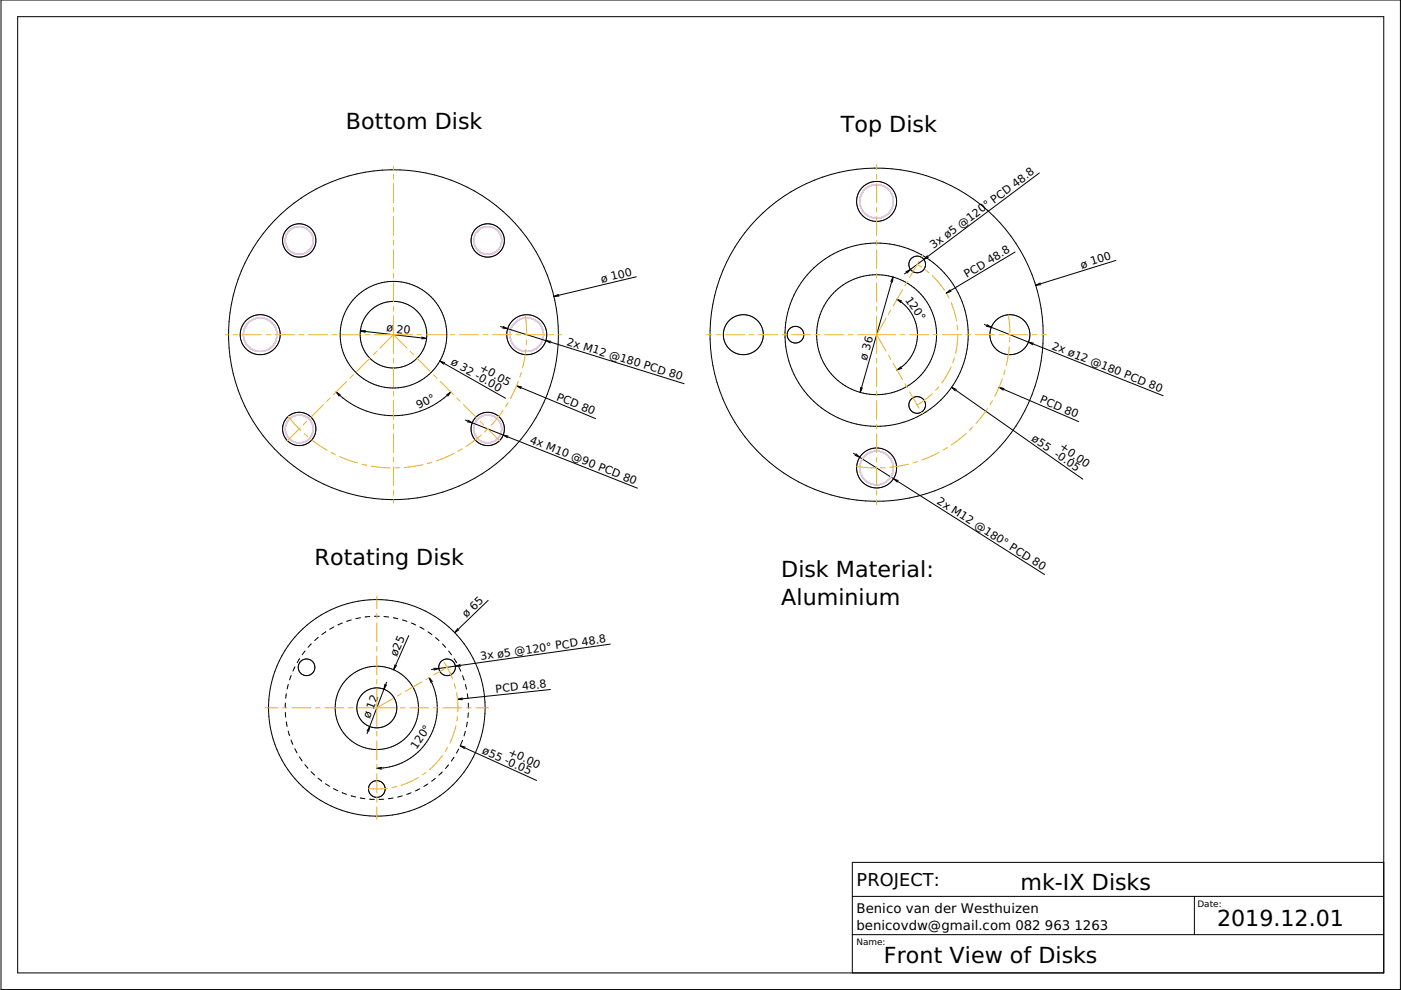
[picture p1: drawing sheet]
<svg xmlns="http://www.w3.org/2000/svg" width="297mm" height="210mm" viewBox="0 0 297 210" stroke-linecap="round" stroke-linejoin="round" font-family="sans-serif">
<g fill="none" stroke="#000" stroke-width=".21">
<path d="M.2 0h296.7v209.8h-296.7zM3.7 3.5h289.7v202.8h-289.7zM220.4 36.7l-28.6 21.4M134.9 58.7l-17.5 4.2M189.3 58.7l-6.9 24.5M189.3 58.7l-.1 1.1M189.3 58.7l-.4 1M192.1 57.6l.9-.5-.7 .8M196.6 54.2l-.7 .8 .9-.5M215.2 53.4l-14.6 8.7M220.5 60l-.9 .5M236.6 55.2l-17 5.3"/>
<path d="M76.4 70.2l14 1.6M76.4 70.2l1 .3M77.5 70.1l-1.1 .1M89.4 71.5l1 .3M90.4 71.8h-1M93.3 76.5l13.9 7.9M93.3 76.5l1 .4M93.3 76.5l.8 .7M106.1 69.2l1.5 .5M106.6 69.6l1 .1M106.7 69.2l.9 .5M107.6 69.7l8.1 2.5"/>
<path d="M115.7 72.2l29.3 9.2M115.7 72.2l1.1 .2M115.7 72.2l1 .5M118.4 62.4l-1 .5M118.5 62.8l-1.1 .1M190.2 63.5a8.7 8.7 0 0 1 0 15M190.2 63.5l1 .3M190.2 63.5l.8 .7M191 77.8l-.8 .7M191.2 78.1l-1 .4M201.4 61.4l-.8 .7M201.6 61.8l-1 .3"/>
<path d="M208.7 68.8l37.9 15.1M209.3 68.8l.9 .6-1.1-.2M218.1 72.5l1 .3M218.1 72.5l.9 .6M220.7 60.4l-1.1 .1M71.3 83.1a17.2 17.2 0 0 0 24.3 0M71.3 83.1l.9 .6M71.3 83.1l.6 .9M95.6 83.1l-.6 .9M95.6 83.1l-.9 .6M98.6 89.1l1.5 .5M99.1 89.4l1 .2"/>
<path d="M99.2 89.1l.9 .5M100.1 89.6l35 13.9M106.7 92.2l1 .3M106.7 92.2l.9 .6M109.5 81.8l16.8 7M109.5 81.8l1.1 .2M109.5 81.8l.9 .6M180.9 96.1l1.4 .8M181.3 96.5l1 .4M181.5 96.2l.8 .7M182.3 96.9l39.2 24.9M182.5 82.1l-.1 1.1"/>
<path d="M182.8 82.2l-.4 1M201.8 82.1l27.8 19.5M201.8 82.1l.9 .5M201.8 82.1l.7 .8M211.8 82.1l16.9 7.3M211.8 82.1l1.1 .3M211.8 82.1l.9 .6M190.4 101.9l-1-.4 .8 .7M63.5 139.6l-.5 .9M64.7 138l-.6 .8M66 136.5l-.7 .7M67.5 135.2l-.8 .6"/>
<path d="M69.1 134l-.9 .5M70.8 132.9l-.9 .5M72.6 132.1l-.9 .4M74.5 131.4l-1 .3M76.4 131l-1 .2M78.4 130.7l-1 .1M79.4 130.7h1M81.4 130.7l1 .1M83.4 131l1 .2M85.3 131.4l1 .3M86.7 134.8l-3.2 7.2M87.2 132.1l.9 .4"/>
<path d="M89 132.9l.9 .5M90.7 134l.9 .6M92.3 135.2l.8 .6M93.8 136.5l.7 .8M95.1 138l.6 .8M96.3 139.7l.5 .8M97 133.3l-.6 .8M97.3 133.5l-.9 .6M103.5 127.3l-7.1 6.8M129.4 136.6l-37.9 5.4M60.5 151.1l.1 1M60.5 149.1v1"/>
<path d="M60.7 153l.2 1M60.7 147.1l-.1 1M61.1 155l.3 1M61.1 145.1l-.2 1M61.7 156.9l.4 .9M61.7 143.2l-.3 1M62.5 158.7l.5 .9M62.5 141.4l-.4 .9M77.8 155l.6-1-.2 1.1M81.6 145.1l-.2 1 .6-.9M82 144.6l-4.2 10.9M83.7 141l-.2 1"/>
<path d="M84.1 141.1l-.6 .9M91 143.7a12.8 12.8 0 0 1-11.1 19.2M91 143.7l.7 .8M91 143.7l.4 1M92 141.7h1l-1 .4M97 148.3l1.1 .1M97.2 158.8l-.4 .9M97.3 141.4l.4 .9M97.6 140.9l-1.1 .3 1.1 .1M97.6 158.1l16.2 7.4M97.6 158.1l1 .3M97.6 158.1l.9 .6"/>
<path d="M98 148l-1 .3M98.1 157l-.4 .9M98.1 143.2l.3 1M98.7 155.1l-.3 .9M98.7 145.1l.2 1M99.1 153.1l-.2 1M99.1 153.1h.1M99.1 147.1l.1 1M99.3 151.1l-.1 1M99.3 149.1v1M99.3 150.1h.1M116.7 146.2l-19.7 2.1"/>
<path d="M63.5 160.5l.5 .8M64.6 162.1l.7 .8M66 163.6l.7 .7M67.4 165l.8 .6M69 166.2l.9 .5M70.7 167.2l.9 .5M72.5 168.1l1 .3M74.4 168.7l1 .3M76.4 169.2l1 .1M78.4 169.4l1 .1M79.9 162.9l1.1 .2M81 162.7l-1.1 .2"/>
<path d="M81.4 169.4l-1 .1M83.3 169.2l-1 .1M85.3 168.7l-1 .3M87.2 168.1l-1 .3M89 167.2l-.9 .5M90.7 166.2l-.8 .6M92.3 165l-.8 .6M93.8 163.7l-.7 .7M95.1 162.2l-.6 .7M96.3 160.5l-.6 .9M180.7 198.2h112.7M180.7 190.1h112.7"/>
<path d="M253.2 190.1v8.1M293.4 182.8h-112.7v23.5"/>
<circle cx="63.4" cy="51" r="3.5"/>
<circle cx="63.4" cy="51" r="2.96"/>
<circle cx="103.4" cy="51" r="2.96"/>
<circle cx="103.4" cy="51" r="3.5"/>
<circle cx="185.9" cy="42.7" r="4.2"/>
<circle cx="185.9" cy="42.7" r="3.6"/>
<circle cx="194.5" cy="56.1" r="1.77"/>
<circle cx="55.2" cy="71" r="4.2"/>
<circle cx="55.2" cy="71" r="3.6"/>
<circle cx="83.4" cy="71" r="7.1"/>
<circle cx="83.4" cy="71" r="35"/>
<circle cx="83.4" cy="71" r="11.3"/>
<circle cx="111.7" cy="71" r="4.2"/>
<circle cx="111.7" cy="71" r="3.6"/>
<circle cx="157.6" cy="71" r="4.2"/>
<circle cx="168.7" cy="71" r="1.77"/>
<circle cx="185.9" cy="71" r="35.3"/>
<circle cx="185.9" cy="71" r="19.4"/>
<circle cx="185.9" cy="71" r="12.7"/>
<circle cx="214.1" cy="71" r="4.2"/>
<circle cx="63.4" cy="90.9" r="2.96"/>
<circle cx="63.4" cy="90.9" r="3.5"/>
<circle cx="103.4" cy="90.9" r="3.5"/>
<circle cx="103.4" cy="90.9" r="2.96"/>
<circle cx="185.9" cy="99.2" r="3.6"/>
<circle cx="185.9" cy="99.2" r="4.2"/>
<circle cx="194.5" cy="85.9" r="1.77"/>
<circle cx="65" cy="141.5" r="1.77"/>
<circle cx="79.9" cy="150.1" r="23"/>
<circle cx="79.9" cy="150.1" r="4.2"/>
<circle cx="79.9" cy="150.1" r="8.8"/>
<circle cx="94.8" cy="141.5" r="1.77"/>
<circle cx="79.9" cy="167.3" r="1.77"/>
</g>
<g fill="none" stroke="#e4c8e0" stroke-width=".21">
<circle cx="63.4" cy="51" r="2.95"/>
<circle cx="103.4" cy="51" r="2.95"/>
<circle cx="185.9" cy="42.7" r="3.6"/>
<circle cx="55.2" cy="71" r="3.6"/>
<circle cx="111.7" cy="71" r="3.6"/>
<circle cx="63.4" cy="90.9" r="2.95"/>
<circle cx="103.4" cy="90.9" r="2.95"/>
<circle cx="185.9" cy="99.2" r="3.6"/>
</g>
<g fill="none" stroke="#ecb42c" stroke-width=".21">
<path d="M83.4 35.3v.7M83.4 37v1M83.4 39v4M185.9 34.9v1.1M185.9 37v1M185.9 39v4M83.4 44v1M83.4 46v4M83.4 51v1M83.4 53v4M83.4 58v1M83.4 60v4"/>
<path d="M185.9 44v1M185.9 46v4M185.9 51v1M185.9 53v4M185.9 58v1M185.9 60v4M192.4 59.7l-.5 .9M194.5 56.1l.8 .5M194.9 55.4l-2 3.4M195.6 54.1l-.2 .4M196.1 57.2l.8 .6M197.7 58.5l1.1 1.2 1.4 1.8"/>
<path d="M47.8 71h.6M49.4 71h1M51.4 71h4M56.4 71h1M58.4 71h4M63.4 71h1M65.4 71h4M70.4 71h1M72.4 71h4M74.9 79.4l-.7 .8M77.4 71h1M78.5 75.9l-2.9 2.8"/>
<path d="M79.4 71h8M79.9 74.5l-.7 .7M80.6 73.8l2.8-2.8 2.9 2.8M83.4 65v1M83.4 67v8M83.4 76v1M83.4 78v4M87 74.5l.7 .7M88.4 75.9l2.8 2.8M88.4 71h1M90.4 71h4M91.9 79.4l.7 .8"/>
<path d="M95.4 71h1M97.4 71h4M102.4 71h1M104.4 71h4M109.4 71h1M110.5 79l-.3 .9M111.4 67.1l.3 4M111.4 71h4M111.5 74.1l-.7 3.9M111.7 72.1l-.1 1M116.4 71h1M118.4 71h.7"/>
<path d="M149.8 71h1.1M151.9 71h1M153.9 71h4M158.9 71h1M160.9 71h4M165.9 71h1M167.9 71h4M172.9 71h1M174.9 71h4M179.9 71h1M181.9 71h8M185.9 65v1"/>
<path d="M185.9 67v8M185.9 76v1M185.9 78v4M187.9 67.5l-2 3.5 2 3.4M188.4 75.3l.5 .9M188.9 65.8l-.5 .8M189.4 77l2 3.5M190.9 71h1M191.4 61.4l-2 3.5M192.9 71h4M197.9 71h1M199.9 71h4"/>
<path d="M200.8 62.4l.4 .9M201.6 77.8l-1.1 2.2-.9 1.2M201.7 64.2l.7 2.1 .4 1.7M202.3 75.9l-.3 1M202.9 69l.1 1M203.1 71l-.1 1.9-.4 2M204.9 71h1M206.9 71h4M211.9 71h1M213.1 78.5l-.3 .9M213.8 66.8l.3 3.8M213.9 71h4"/>
<path d="M214 73.5l-.7 4M214.1 71.6v1M218.9 71h1M220.9 71h1M61.1 88.3l2.7 3M63.6 90.8l-2.7 2.6M64.5 91.9l.8 .7M65 89.3l-.7 .8M66 93.2l3.4 2.3M68.6 85.8l-2.9 2.8M70 84.4l-.7 .7M70.2 95.9l.9 .5"/>
<path d="M72 96.8l3.8 1.4M73.5 80.9l-2.8 2.8M76.8 98.4l.9 .2M78.7 98.8l4 .4M83.4 83v1M83.4 85v4M83.4 90v1M83.4 92v4M83.4 97v1M83.4 99v4M84.7 99.2h-1M89.6 98.5l-3.9 .6"/>
<path d="M91.6 98l-1 .3M93.3 80.9l2.9 2.8M96.2 96.2l-3.7 1.5M96.9 84.4l.7 .7M97.9 95.2l-.8 .5M98 95.2h-.1M98.3 85.8l2.8 2.8M101.8 89.3l.7 .8M102 92.2l-3.2 2.5M103.2 90.8l2.7 2.6M103.5 90.9l-.8 .7M106.7 87l-2.5 3.2"/>
<path d="M107.7 85.4l-.5 .8M109.9 80.9l-1.7 3.6M181.7 98.9l4 .3M185.9 83v1M185.9 85v4M185.9 90v1M185.9 92v4M185.9 97v1M185.9 99v4M187.7 99.2h-1M191.9 81.4l.5 .8M192.6 98.4l-4 .7"/>
<path d="M192.9 83.1l2 3.5M194.5 97.9l-.9 .2M195.4 87.4l.2 .4M197.7 83.5l-1.7 1.3-1.5 1.1M199 82l-.6 .8M199.1 95.9l-3.6 1.6M200.8 94.9l-.8 .5M204.8 91.9l-3.1 2.5M206.3 90.5l-.7 .7M209.4 86.6l-2.5 3.2M210.4 84.9l-.5 .9M212.5 80.4l-1.6 3.6"/>
<path d="M83.4 104v1M83.4 106v.6M185.9 104v1M185.9 106v1M79.9 126.4v2.7M79.9 130.1v1M79.9 132.1v4M79.9 137.1v1M79.9 139.1v4M56.2 150.1h2.7M59.9 150.1h1M61.9 150.1h4"/>
<path d="M66.9 150.1h1M68.9 150.1h4M73.9 150.1h1M75.9 150.1h8M79.9 144.1v1M79.9 146.1v8M79.9 155.1v1M79.9 157.1v4M83.4 148.1l-3.5 2M84.9 150.1h1M85.1 147.1l-.9 .5M86.9 150.1h4"/>
<path d="M89.4 144.6l-3.4 2M91.2 143.6l-.9 .5M91.9 150.1h1M93.9 150.1h4M94.1 140.5l.9 1.3 1 2.2M94.8 141.5l-2.8 1.6M94.9 158.5l-.5 .8M96.3 144.9l.3 1M96.7 153.8l-.5 1.6-.8 2.2M96.8 146.9l.3 2.1v1.8M97 151.9l-.1 .9M97.1 150.8v.1"/>
<path d="M98.9 150.1h1M100.9 150.1h2.7M79.9 162.1v1M79.9 164.1v4M79.9 169.1v1M79.9 171.1v2.6M82.1 167.1l-2.1 .2-1.9-.1M84.1 166.8l-1 .2M88.7 164.9l-1.5 .7-2.1 .9M90.4 163.7l-.9 .6M91.1 163.1h.1M93.8 160.2l-1.3 1.6-1.4 1.3"/>
</g>
<g font-size="4.7">
<text x="73.3" y="27.4">Bottom Disk</text>
<text x="178.3" y="28.1">Top Disk</text>
<text x="66.7" y="119.8">Rotating Disk</text>
<text x="165.6" y="122.3">Disk Material:</text>
<text x="165.6" y="128.3">Aluminium</text>
<text x="216.4" y="188.6">mk-IX Disks</text>
<text x="258.1" y="196.4">2019.12.01</text>
<text x="187.4" y="204.2">Front View of Disks</text>
</g>
<text font-size="3.8" x="181.6" y="187.8">PROJECT:</text>
<g font-size="2.8">
<text x="181.6" y="193.6">Benico van der Westhuizen</text>
<text x="181.6" y="197.2">benicovdw@gmail.com 082</text>
<text x="221.6" y="197.2">963</text>
<text x="227.8" y="197.2">1263</text>
</g>
<g font-size="2.4">
<text x="197.9" y="52.9" transform="rotate(-37 197.9 52.9)">3x ø5 @120° PCD 48.8</text>
<text x="127.6" y="59.9" transform="rotate(-13 127.6 59.9)">ø 100</text>
<text x="205" y="58.9" transform="rotate(-31 205 58.9)">PCD 48.8</text>
<text x="229.4" y="56.9" transform="rotate(-17 229.4 56.9)">ø 100</text>
<text x="191.9" y="63.5" transform="rotate(56 191.9 63.5)">120°</text>
<text x="81.8" y="70.3" transform="rotate(7 81.8 70.3)">ø 20</text>
<text x="95.4" y="77.2" transform="rotate(30 95.4 77.2)">ø 32 -0.00</text>
<text x="120" y="73" transform="rotate(17 120 73)">2x M12 @180 PCD 80</text>
<text x="183.8" y="76.6" transform="rotate(-74 183.8 76.6)">ø 36</text>
<text x="222.9" y="73.9" transform="rotate(22 222.9 73.9)">2x ø12 @180 PCD 80</text>
<text x="101.5" y="78.4" transform="rotate(30 101.5 78.4)">+0. 5</text>
<text x="88.8" y="86.8" transform="rotate(-26 88.8 86.8)">90°</text>
<text x="117.8" y="84.7" transform="rotate(23 117.8 84.7)">PCD 80</text>
<text x="220.3" y="85.2" transform="rotate(23 220.3 85.2)">PCD 80</text>
<text x="112.2" y="93.9" transform="rotate(22 112.2 93.9)">4x M10 @90 PCD 80</text>
<text x="218.6" y="93.3" transform="rotate(35 218.6 93.3)">ø55 -0.05</text>
<text x="224.5" y="95.1" transform="rotate(35 224.5 95.1)">+0.00</text>
<text x="198.5" y="106.6" transform="rotate(32 198.5 106.6)">2x M12 @180° PCD 80</text>
<text x="98.9" y="131" transform="rotate(-44 98.9 131)">ø 65</text>
<text x="84.1" y="139.3" transform="rotate(-66 84.1 139.3)">ø25</text>
<text x="101.9" y="140" transform="rotate(-8 101.9 140)">3x ø5 @120° PCD 48.8</text>
<text x="105.1" y="146.9" transform="rotate(-6 105.1 146.9)">PCD 48.8</text>
<text x="78.4" y="152.5" transform="rotate(-69 78.4 152.5)">ø 12</text>
<text x="88.3" y="159.1" transform="rotate(-56 88.3 159.1)">120°</text>
<text x="102.1" y="159.6" transform="rotate(24 102.1 159.6)">ø55 -0.05</text>
<text x="107.6" y="160" transform="rotate(24 107.6 160)">+0.00</text>
</g>
<g font-size="1.9">
<text x="253.9" y="192.4">Date:</text>
<text x="181.6" y="200.4">Name:</text>
</g>
</svg>
